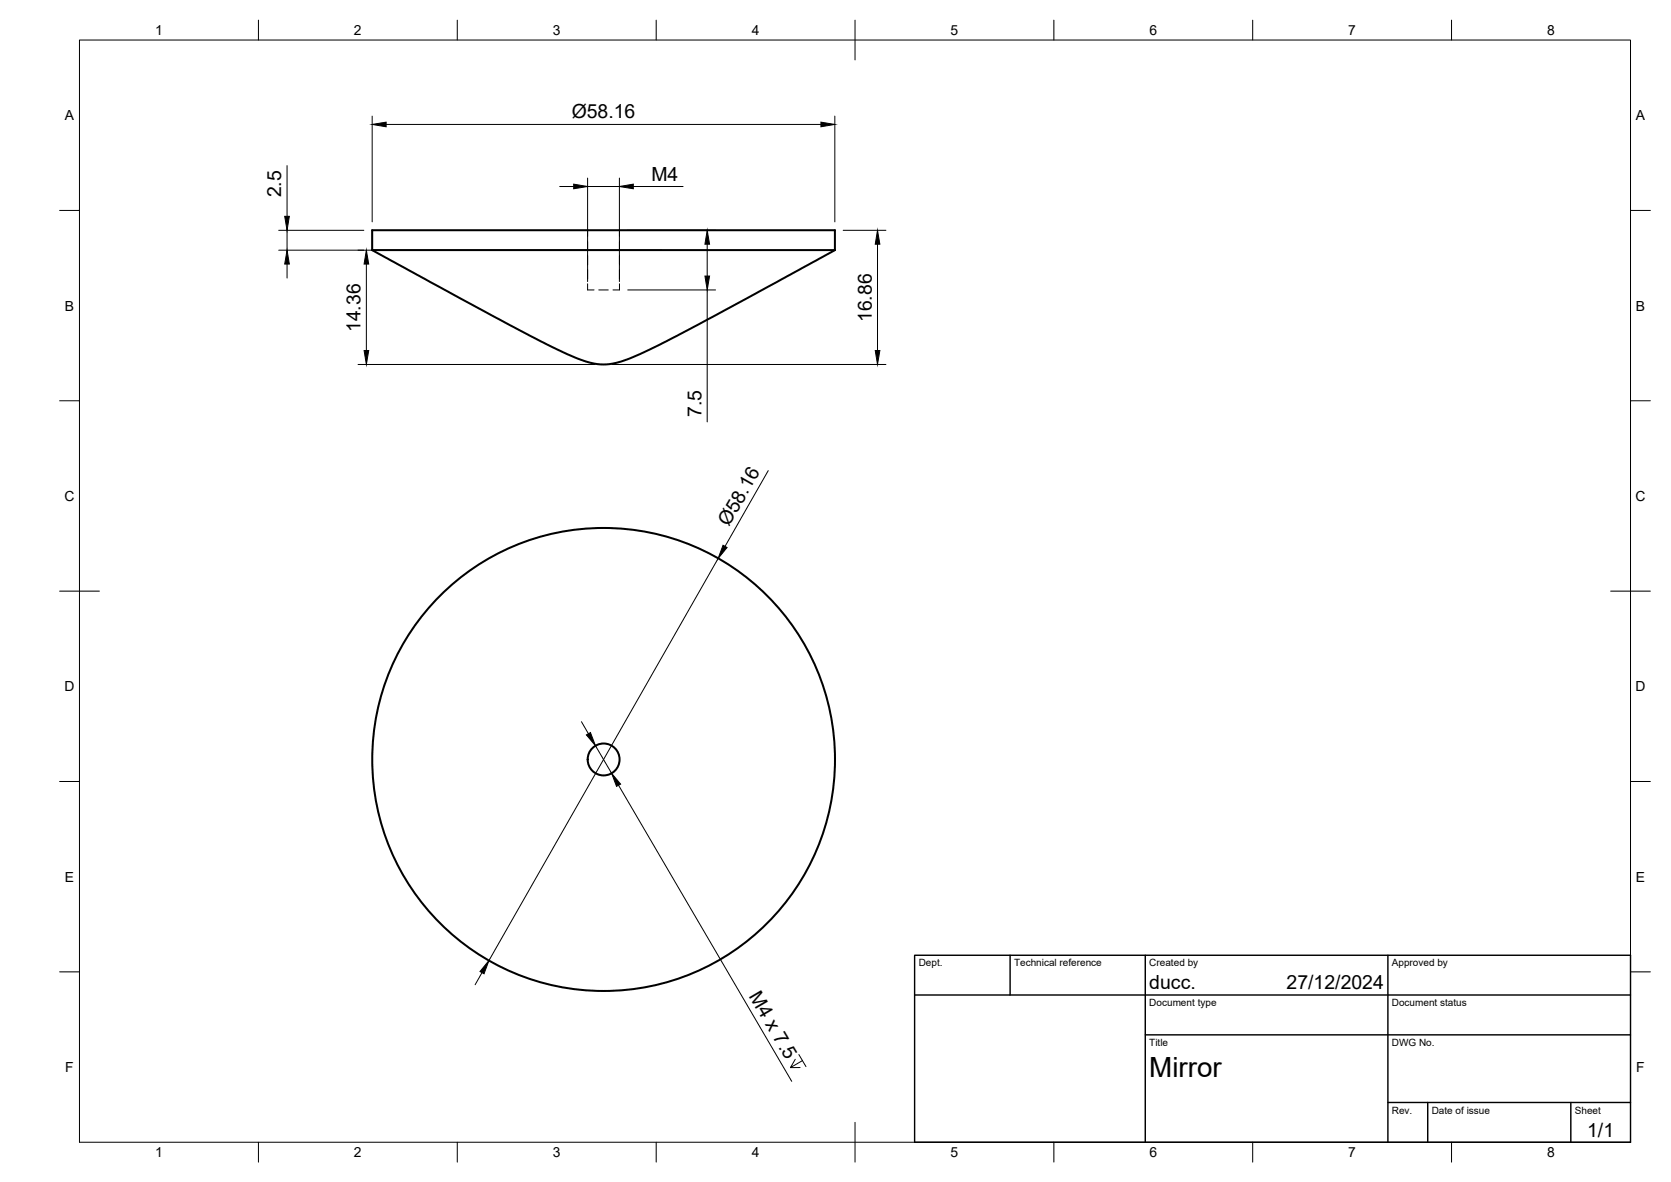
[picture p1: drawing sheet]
<svg xmlns="http://www.w3.org/2000/svg" width="420mm" height="297mm" viewBox="0 0 420 297" stroke-linecap="round" stroke-linejoin="round" font-family="sans-serif">
<!-- layer: Visible -->
<g fill="none" stroke="#000" stroke-width=".51">
<path d="M93.6 62.9v-5h116.3v5M93.6 62.9h116.3M93.6 62.9l34.7 18.9 12.4 6.3a29.2 29.2 0 0 0 11.1 3.5 30.4 30.4 0 0 0 11.6-3.8l15.6-8.1 30.9-16.8"/>
<circle cx="151.8" cy="190.9" r="58.2"/>
<circle cx="151.8" cy="190.9" r="4"/>
</g>
<!-- layer: Hidden -->
<path d="M147.7 57.9v1.5M155.8 57.9v1.5M147.7 71.3v1.6h1.7M147.7 60.6v2.4M147.7 64.2v2.4M147.7 67.7v2.4M150.6 72.9h2.4M155.8 71.3v1.6h-1.7M155.8 60.6v2.4M155.8 64.2v2.4M155.8 67.7v2.4" fill="none" stroke="#000" stroke-width=".25"/>
<!-- layer: BORDER -->
<g fill="none" stroke="#000" stroke-width=".25">
<path d="M20 10.1h390v276.9h-390zM65 5.1v5M115 5.1v5M165 5.1v5M215 5.1v10M265 5.1v5M315 5.1v5M365 5.1v5M15 52.9h5M410 52.9h5M15 100.7h5M410 100.7h5"/>
<path d="M15 148.6h10M405 148.6h10M15 196.4h5M410 196.4h5M15 244.2h5M410 244.2h5M65 287v5M115 287v5M165 287v5M215 282.1v9.9M265 287v5M315 287v5"/>
<path d="M365 287v5"/>
</g>
<!-- layer: TITLEBLOCK -->
<path d="M230 240.1h180v46.9h-180zM230 250h180M254 240.1v9.9M288 240.1v46.9M349 240.1v46.9M288 260.1h122M349 277.1h61M359 277.1v9.9M395 277.1v9.9" fill="none" stroke="#000" stroke-width=".36"/>
<!-- layer: FD_Dimensions -->
<g fill="none" stroke="#000" stroke-width=".25">
<path d="M93.6 29.2v26.6M97.1 31.3h109.3M209.9 29.2v26.6M70.1 57.9h21.4M72.2 41.6v12.8M72.2 57.9v5M140.7 46.9h3.6M147.7 44.8v26M147.7 46.9h8M155.7 44.8v26M157.8 57.9h22.1M159.2 46.9h12.5"/>
<path d="M212 57.9h10.8M70.1 62.9h96.3M72.2 66.4v3.5M92.1 66.4v21.7M157.8 72.9h22.1M177.8 61.4v8M177.8 72.9v33.1M220.6 61.4v26.7M90 91.6h59.6M153.8 91.6h69M193.2 118.3l-10.9 19M180.6 140.3l-57.7 101.1"/>
<path d="M146.2 181.4l1.8 3M149.7 187.4l4.1 6.9M155.5 197.3l43.6 74.4M121.2 244.4l-1.7 3.1M200 266.2l-1.2 2.1 3-1.8M200.9 265l1.7 3M201.2 268.3h-2.4"/>
</g>
<g fill="#000" stroke="#000" stroke-width=".25">
<path d="M93.6 31.3l3.5-.6v1.2zM206.4 30.7l3.5 .6-3.5 .6zM71.6 54.4h1.1l-.5 3.5zM144.3 46.3l3.4 .6-3.4 .5zM155.7 46.9l3.5-.6v1.1zM72.2 62.9l.5 3.5h-1.1zM92.1 62.9l.6 3.5h-1.2zM177.8 57.9l.6 3.5h-1.2zM177.2 69.4h1.2l-.6 3.5zM220.6 57.9l.6 3.5h-1.1zM91.5 88.1h1.2l-.6 3.5zM220.1 88.1h1.1l-.6 3.5z"/>
<path d="M181.8 137l1 .6-2.2 2.7zM147.4 184.7l1.1-.6 1.2 3.3zM153.8 194.3l2.2 2.7-1 .6zM122.9 241.4l-1.2 3.3-1-.6z"/>
</g>
<text font-size="7" x="289" y="270.6">Mirror</text>
<g font-size="4.9">
<text x="143.7" y="29.7">Ø58.16</text>
<text x="163.8" y="45.5">M4</text>
<text x="70.7" y="49.6" transform="rotate(-90 70.7 49.6)">2.5</text>
<text x="90.7" y="83.5" transform="rotate(-90 90.7 83.5)">14.36</text>
<text x="219.2" y="81" transform="rotate(-90 219.2 81)">16.86</text>
<text x="176.4" y="104.9" transform="rotate(-90 176.4 104.9)">7.5</text>
<text x="183.3" y="132.4" transform="rotate(-60 183.3 132.4)">Ø58.16</text>
<text x="188.2" y="250.3" transform="rotate(60 188.2 250.3)">M4 x 7.5</text>
<text x="289" y="248.5">ducc.</text>
<text x="323.5" y="248.5">27/12/2024</text>
<text x="399.1" y="285.7">1/1</text>
</g>
<g font-size="3.5">
<text x="39" y="8.8">1</text>
<text x="89" y="8.8">2</text>
<text x="139" y="8.8">3</text>
<text x="189" y="8.8">4</text>
<text x="239" y="8.8">5</text>
<text x="289" y="8.8">6</text>
<text x="339" y="8.8">7</text>
<text x="389" y="8.8">8</text>
<text x="16.3" y="30.2">A</text>
<text x="411.3" y="30.2">A</text>
<text x="16.3" y="78">B</text>
<text x="411.3" y="78">B</text>
<text x="16.2" y="125.9">C</text>
<text x="411.2" y="125.9">C</text>
<text x="16.2" y="173.7">D</text>
<text x="411.2" y="173.7">D</text>
<text x="16.3" y="221.6">E</text>
<text x="411.3" y="221.6">E</text>
<text x="16.4" y="269.4">F</text>
<text x="411.4" y="269.4">F</text>
<text x="39" y="290.8">1</text>
<text x="89" y="290.8">2</text>
<text x="139" y="290.8">3</text>
<text x="189" y="290.8">4</text>
<text x="239" y="290.8">5</text>
<text x="289" y="290.8">6</text>
<text x="339" y="290.8">7</text>
<text x="389" y="290.8">8</text>
</g>
<g font-size="2.5">
<text x="231" y="242.9">Dept.</text>
<text x="255" y="242.9">Technical reference</text>
<text x="289" y="242.9">Created by</text>
<text x="350" y="242.9">Approved by</text>
<text x="289" y="252.8">Document type</text>
<text x="350" y="252.8">Document status</text>
<text x="289" y="262.9">Title</text>
<text x="350" y="262.9">DWG No.</text>
<text x="350" y="279.9">Rev.</text>
<text x="360" y="279.9">Date of issue</text>
<text x="396" y="279.9">Sheet</text>
</g>
</svg>
